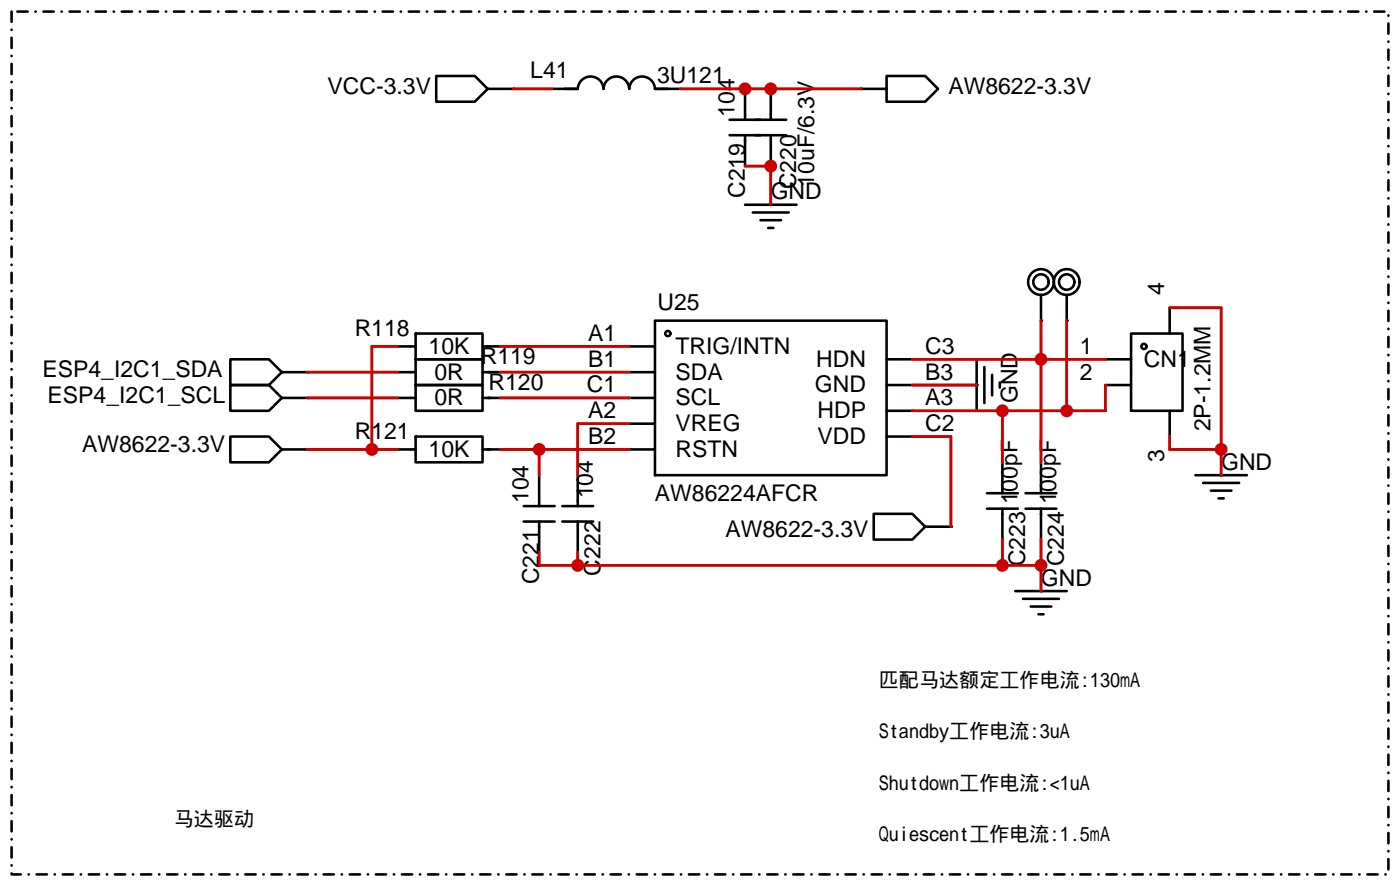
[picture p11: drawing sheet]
<svg xmlns="http://www.w3.org/2000/svg" width="138mm" height="87mm" viewBox="0 0 138 87" stroke-linecap="round" stroke-linejoin="round" font-family="sans-serif">
<g fill="none" stroke="#000" stroke-width=".25">
<path d="M48.1 8.8l-1.2-1.3h-3.8v2.5h3.8l1.2-1.2h2.6M50.7 8.8h.1M54.5 8.8h2.5a1.27 1.27 0 0 1 1.3-1.3 1.27 1.27 0 0 1 1.3 1.3 1.27 1.27 0 0 1 1.2-1.3 1.27 1.27 0 0 1 1.3 1.3 1.27 1.27 0 0 1 1.3-1.3 1.27 1.27 0 0 1 1.2 1.3h2.6M72 11.8h5.6M72 13.3h5.6M73.5 8.8v2.5M73.5 11.4v.4M73.5 13.3v3.1M76.1 8.8v3M76.1 13.3v.5M76.1 13.8v2.6M85 8.8h2.5v-1.3h3.8l1.3 1.3-1.3 1.2h-3.8v-1.2"/>
<path d="M85 8.8h.1M27.8 39.2l-1.3-1.2h-3.8v2.5h3.8l1.3-1.3h2.6M27.8 36.7l-1.3-1.3h-3.8v2.6h3.8l1.3-1.3h2.6M30.4 39.2h.1M30.4 36.7h.1M39.2 39.2h1.8M39.2 36.7h1.8M39.2 34.2h1.8M41 32.9h6.6v2.5h-6.6zM41 35.4h6.6v2.6h-6.6zM41 38h6.6v2.5h-6.6zM47.6 39.2h1.8"/>
<path d="M47.6 36.7h1.8M47.6 34.2h1.8M62.1 39.2h2.5M62.1 36.7h2.5M62.1 34.2h2.5M64.6 31.6h22.9v15.3h-22.9zM73.5 20.2h5.1M74.3 21h3.6M75.1 21.7h2M75.8 22.5h.5M76.1 20.2h.1M87.5 35.4h2.5"/>
<path d="M87.5 38h2.5M96.4 38h.1M96.4 35.4v5.1M97.2 36.2v3.6M97.9 37v2M98.7 37.7v.5M102.7 31.6h.1M102.7 29.1v2.5M105.3 31.6h.1M105.3 29.1v2.5M109.1 35.4h2.5M109.1 38h2.5"/>
<path d="M111.6 32.9h5.1v7.6h-5.1zM115.4 30.4v2.5M27.8 44.3l-1.3-1.2h-3.8v2.5h3.8l1.3-1.3h2.6M30.4 44.3h.1M39.2 44.3h1.8M41 43.1h6.6v2.5h-6.6zM47.6 44.3h1.8M51.7 51.4h3M51.7 49.9h3M53.2 46.9v2.5M53.2 49.5v.4M53.2 51.4v3.1"/>
<path d="M55.5 51.4h3M55.5 49.9h3M57 46.9v3M57 51.4v.5M57 51.9v2.6M62.1 44.3h2.5M62.1 41.8h2.5M87.5 40.5h2.5M87.5 43.1h2.5M91.3 51.9l-1.3 1.3h-3.8v-2.5h3.8l1.3 1.2h2.6M93.9 51.9h.1M97.4 50.2h3.1"/>
<path d="M97.4 48.6h3.1M98.9 45.6v2.5M98.9 48.2v.4M98.9 50.2v3M100.2 58.3h5.1M101 59.1h3.5M101.2 50.2h3.1M101.2 48.6h3.1M101.7 59.8h2.1M102.7 58.3h.1M102.7 45.6v2.5M102.7 48.2v.4"/>
<path d="M102.7 50.2v3M115.4 40.5v2.6M118 46.9h5.1M118.7 47.6h3.6M119.5 48.4h2M120.3 49.1h.5M120.5 46.9h.1M102.5 60.6h.5"/>
<circle cx="65.9" cy="32.9" r=".25"/>
<circle cx="102.7" cy="27.8" r="1.27"/>
<circle cx="102.7" cy="27.8" r=".76"/>
<circle cx="105.3" cy="27.8" r="1.27"/>
<circle cx="105.3" cy="27.8" r=".76"/>
<circle cx="112.9" cy="34.2" r=".25"/>
</g>
<path d="M1.1 1.1v85.1h135.9v-85.1h-135.9" fill="none" stroke="#000" stroke-width=".25" stroke-dasharray="1 .8 0 .8"/>
<g fill="none" stroke="#c00" stroke-width=".25">
<path d="M50.7 8.8h3.8M67.2 8.8h17.8M73.5 16.4h2.6v3.8M30.4 36.7h8.8M30.4 39.2h8.8M39.2 34.2h-2.5v10.1M49.4 34.2h12.7M49.4 36.7h12.7M49.4 39.2h12.7M90 38h6.4M90 35.4h19.1M102.7 31.6v14"/>
<path d="M105.3 31.6v8.9M109.1 38v2.5h-19.1M115.4 30.4h5.1v16.5M30.4 44.3h8.8M49.4 44.3h12.7M53.2 54.5v1.3h49.5M53.2 44.3v2.6M57 54.5v1.3M62.1 41.8h-5.1v5.1M90 43.1h3.9v8.8M98.9 40.5v5.1M98.9 53.2v2.6"/>
<path d="M102.7 53.2v5.1M115.4 43.1v1.2h5.1"/>
</g>
<g fill="#c00">
<circle cx="76.1" cy="16.4" r=".63"/>
<circle cx="102.7" cy="55.8" r=".63"/>
<circle cx="98.9" cy="55.8" r=".63"/>
<circle cx="57" cy="55.8" r=".63"/>
<circle cx="120.5" cy="44.3" r=".63"/>
<circle cx="73.5" cy="8.8" r=".63"/>
<circle cx="76.1" cy="8.8" r=".63"/>
<circle cx="36.7" cy="44.3" r=".63"/>
<circle cx="53.2" cy="44.3" r=".63"/>
<circle cx="102.7" cy="35.4" r=".63"/>
<circle cx="98.9" cy="40.5" r=".63"/>
<circle cx="105.3" cy="40.5" r=".63"/>
</g>
<g font-size="2.3">
<text x="32.3" y="9.2">VCC-3.3V</text>
<text x="52.3" y="7.7">L41</text>
<text x="64.9" y="8.2">3U121</text>
<text x="72.5" y="11.5" transform="rotate(-90 72.5 11.5)">104</text>
<text x="93.6" y="9.2">AW8622-3.3V</text>
<text x="73.5" y="19.5" transform="rotate(-90 73.5 19.5)">C219</text>
<text x="76.1" y="19.6">GND</text>
<text x="78.6" y="18.7" transform="rotate(-90 78.6 18.7)">C220</text>
<text x="80.4" y="18.4" transform="rotate(-90 80.4 18.4)">10uF/6.3V</text>
<text x="114.9" y="29.1" transform="rotate(-90 114.9 29.1)">4</text>
<text x="35" y="33.1">R118</text>
<text x="42.3" y="34.9">10K</text>
<text x="47.5" y="35.9">R119</text>
<text x="58.1" y="33.6">A1</text>
<text x="64.9" y="30.6">U25</text>
<text x="66.7" y="34.9">TRIG/INTN</text>
<text x="91.3" y="34.9">C3</text>
<text x="106.6" y="34.9">1</text>
<text x="4.2" y="37.2">ESP4_I2C1_SDA</text>
<text x="4.7" y="39.7">ESP4_I2C1_SCL</text>
<text x="42.9" y="37.4">0R</text>
<text x="42.9" y="40">0R</text>
<text x="48.2" y="38.4">R120</text>
<text x="57.9" y="38.7">C1</text>
<text x="58.1" y="41.2">A2</text>
<text x="58.1" y="36.2">B1</text>
<text x="66.7" y="40">SCL</text>
<text x="66.7" y="37.4">SDA</text>
<text x="80.4" y="38.7">GND</text>
<text x="80.6" y="36.2">HDN</text>
<text x="80.7" y="41.2">HDP</text>
<text x="91.3" y="37.4">B3</text>
<text x="91.3" y="40">A3</text>
<text x="100.4" y="39.8" transform="rotate(-90 100.4 39.8)">GND</text>
<text x="106.6" y="37.4">2</text>
<text x="112.9" y="36.2">CN1</text>
<text x="8.1" y="44.5">AW8622-3.3V</text>
<text x="35" y="43.3">R121</text>
<text x="42.3" y="45">10K</text>
<text x="58.1" y="43.8">B2</text>
<text x="66.7" y="45">RSTN</text>
<text x="66.7" y="42.5">VREG</text>
<text x="80.7" y="43.8">VDD</text>
<text x="91.3" y="42.5">C2</text>
<text x="114.9" y="45.6" transform="rotate(-90 114.9 45.6)">3</text>
<text x="119.5" y="42.5" transform="rotate(-90 119.5 42.5)">2P-1.2MM</text>
<text x="120.5" y="46.3">GND</text>
<text x="52.2" y="49.6" transform="rotate(-90 52.2 49.6)">104</text>
<text x="58.5" y="49.1" transform="rotate(-90 58.5 49.1)">104</text>
<text x="64.6" y="49.4">AW86224AFCR</text>
<text x="71.6" y="52.9">AW8622-3.3V</text>
<text x="100.4" y="49.7" transform="rotate(-90 100.4 49.7)">100pF</text>
<text x="104.2" y="49.7" transform="rotate(-90 104.2 49.7)">100pF</text>
<text x="53.2" y="57.6" transform="rotate(-90 53.2 57.6)">C221</text>
<text x="59.3" y="56.8" transform="rotate(-90 59.3 56.8)">C222</text>
<text x="101.2" y="55.8" transform="rotate(-90 101.2 55.8)">C223</text>
<text x="102.7" y="57.7">GND</text>
<text x="105" y="55.8" transform="rotate(-90 105 55.8)">C224</text>
</g>
<g font-size="2">
<text x="86.7" y="67.7">匹配马达额定工作电流:130mA</text>
<text x="86.7" y="72.8">Standby工作电流:3uA</text>
<text x="86.7" y="77.9">Shutdown工作电流:&lt;1uA</text>
<text x="17.1" y="81.4">马达驱动</text>
<text x="86.7" y="83">Quiescent工作电流:1.5mA</text>
</g>
</svg>
